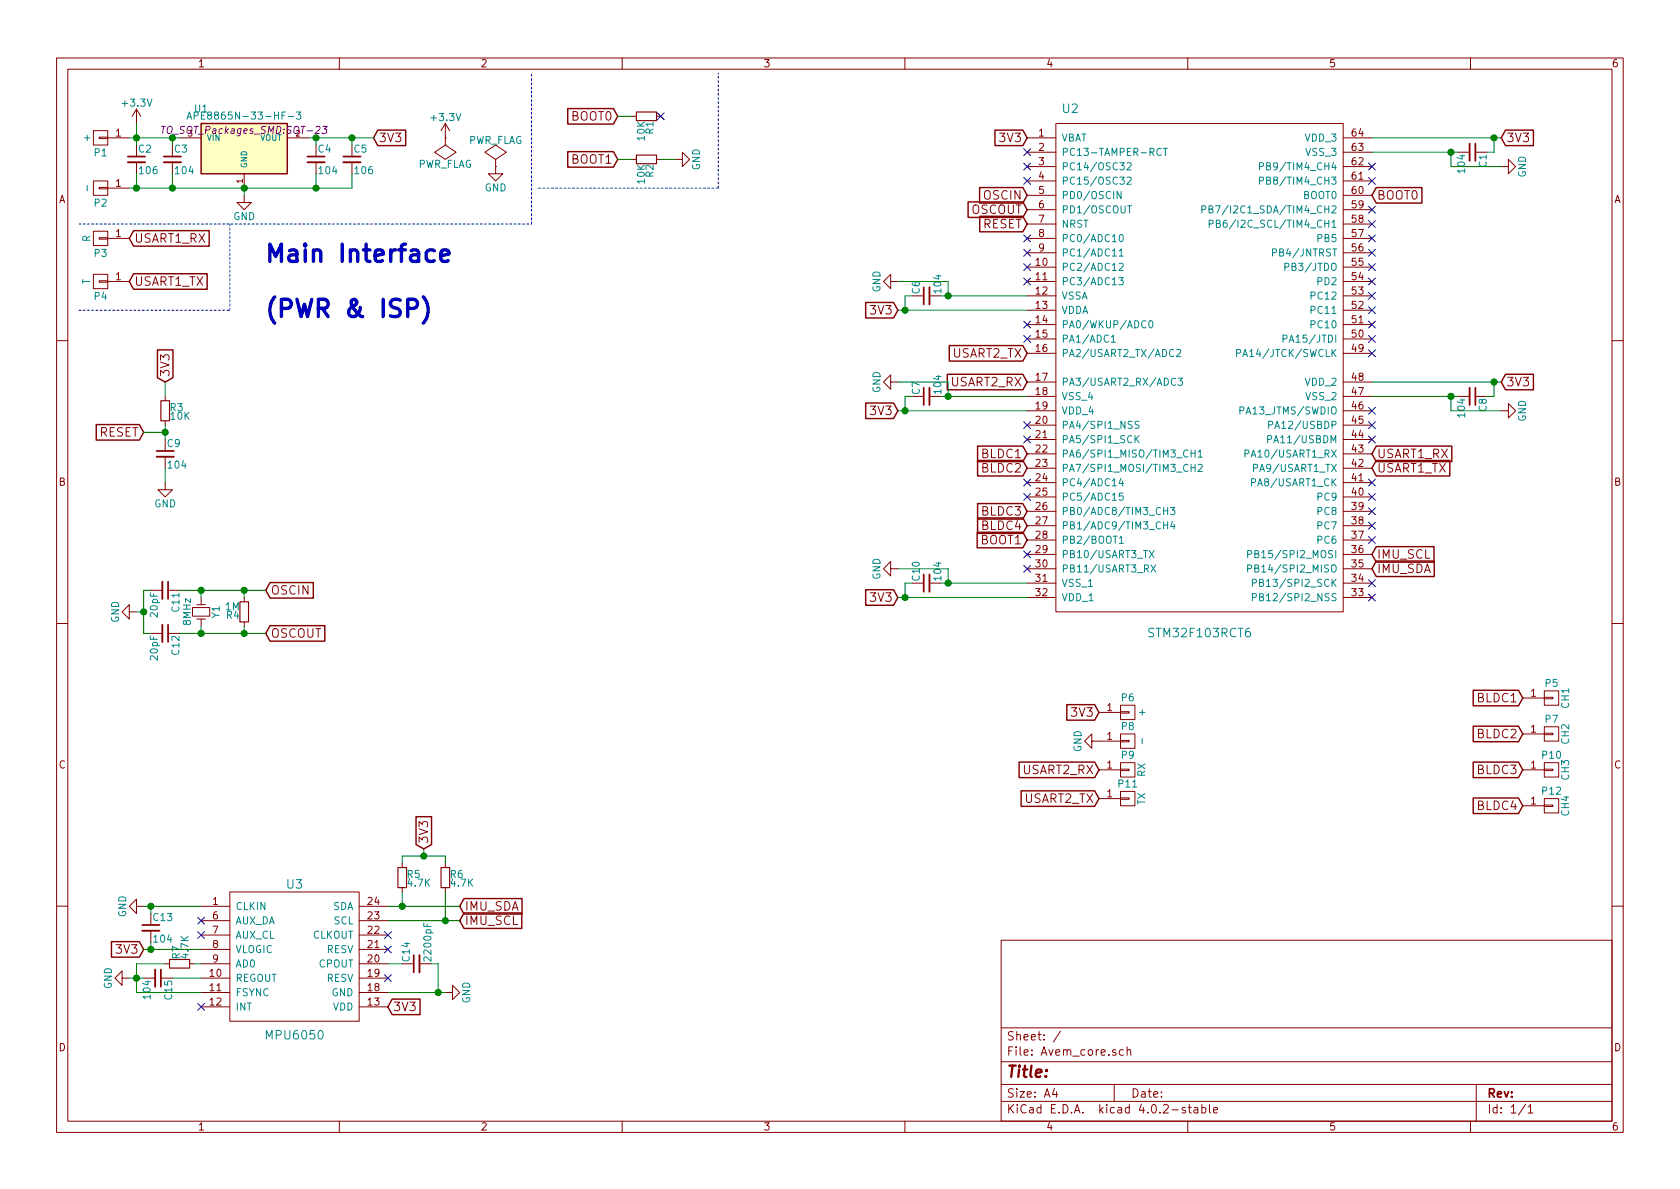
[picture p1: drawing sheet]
EESchema Schematic File Version 2
LIBS:power
LIBS:device
LIBS:transistors
LIBS:conn
LIBS:linear
LIBS:regul
LIBS:74xx
LIBS:cmos4000
LIBS:adc-dac
LIBS:memory
LIBS:xilinx
LIBS:microcontrollers
LIBS:dsp
LIBS:microchip
LIBS:analog_switches
LIBS:motorola
LIBS:texas
LIBS:intel
LIBS:audio
LIBS:interface
LIBS:digital-audio
LIBS:philips
LIBS:display
LIBS:cypress
LIBS:siliconi
LIBS:opto
LIBS:atmel
LIBS:contrib
LIBS:valves
LIBS:Avem_core-cache
EELAYER 25 0
EELAYER END
$Descr A4 11693 8268
encoding utf-8
Sheet 1 1
Title ""
Date ""
Rev ""
Comp ""
Comment1 ""
Comment2 ""
Comment3 ""
Comment4 ""
$EndDescr
$Comp
L APE8865N-33-HF-3 U1
U 1 1
P 1700 1000
F 0 "U1" H 1400 1250 50  0000 C CNN
F 1 "APE8865N-33-HF-3" H 1700 1200 50  0000 C CNN
F 2 "TO_SOT_Packages_SMD:SOT-23" H 1700 1100 50  0000 C CIN
F 3 "" H 1700 1000 50  0000 C CNN
	1    1700 1000
	1    0    0    -1  
$EndComp
$Comp
L CONN_01X01 P1
U 1 1
P 700 950
F 0 "P1" H 700 1050 50  0000 C CNN
F 1 "+" V 800 950 50  0000 C CNN
F 2 "Measurement_Points:Measurement_Point_Round-SMD-Pad_Small" H 700 950 50  0001 C CNN
F 3 "" H 700 950 50  0000 C CNN
	1    700  950 
	-1   0    0    1   
$EndComp
$Comp
L CONN_01X01 P2
U 1 1
P 700 1300
F 0 "P2" H 700 1400 50  0000 C CNN
F 1 "-" V 800 1300 50  0000 C CNN
F 2 "Measurement_Points:Measurement_Point_Round-SMD-Pad_Small" H 700 1300 50  0001 C CNN
F 3 "" H 700 1300 50  0000 C CNN
	1    700  1300
	-1   0    0    1   
$EndComp
$Comp
L +3.3V #PWR01
U 1 1
P 950 850
F 0 "#PWR01" H 950 700 50  0001 C CNN
F 1 "+3.3V" H 950 990 50  0000 C CNN
F 2 "" H 950 850 50  0000 C CNN
F 3 "" H 950 850 50  0000 C CNN
	1    950  850 
	1    0    0    -1  
$EndComp
$Comp
L C_Small C2
U 1 1
P 950 1100
F 0 "C2" H 960 1170 50  0000 L CNN
F 1 "106" H 960 1020 50  0000 L CNN
F 2 "Capacitors_SMD:C_0603" H 950 1100 50  0001 C CNN
F 3 "" H 950 1100 50  0000 C CNN
	1    950  1100
	1    0    0    -1  
$EndComp
$Comp
L C_Small C3
U 1 1
P 1200 1100
F 0 "C3" H 1210 1170 50  0000 L CNN
F 1 "104" H 1210 1020 50  0000 L CNN
F 2 "Capacitors_SMD:C_0402" H 1200 1100 50  0001 C CNN
F 3 "" H 1200 1100 50  0000 C CNN
	1    1200 1100
	1    0    0    -1  
$EndComp
$Comp
L C_Small C4
U 1 1
P 2200 1100
F 0 "C4" H 2210 1170 50  0000 L CNN
F 1 "104" H 2210 1020 50  0000 L CNN
F 2 "Capacitors_SMD:C_0402" H 2200 1100 50  0001 C CNN
F 3 "" H 2200 1100 50  0000 C CNN
	1    2200 1100
	1    0    0    -1  
$EndComp
$Comp
L C_Small C5
U 1 1
P 2450 1100
F 0 "C5" H 2460 1170 50  0000 L CNN
F 1 "106" H 2460 1020 50  0000 L CNN
F 2 "Capacitors_SMD:C_0603" H 2450 1100 50  0001 C CNN
F 3 "" H 2450 1100 50  0000 C CNN
	1    2450 1100
	1    0    0    -1  
$EndComp
$Comp
L GND #PWR02
U 1 1
P 1700 1350
F 0 "#PWR02" H 1700 1100 50  0001 C CNN
F 1 "GND" H 1700 1200 50  0000 C CNN
F 2 "" H 1700 1350 50  0000 C CNN
F 3 "" H 1700 1350 50  0000 C CNN
	1    1700 1350
	1    0    0    -1  
$EndComp
Text GLabel 2600 950  2    60   Input ~ 0
3V3
$Comp
L PWR_FLAG #FLG03
U 1 1
P 3100 950
F 0 "#FLG03" H 3100 1045 50  0001 C CNN
F 1 "PWR_FLAG" H 3100 1130 50  0000 C CNN
F 2 "" H 3100 950 50  0000 C CNN
F 3 "" H 3100 950 50  0000 C CNN
	1    3100 950 
	-1   0    0    1   
$EndComp
$Comp
L PWR_FLAG #FLG04
U 1 1
P 3450 1150
F 0 "#FLG04" H 3450 1245 50  0001 C CNN
F 1 "PWR_FLAG" H 3450 1330 50  0000 C CNN
F 2 "" H 3450 1150 50  0000 C CNN
F 3 "" H 3450 1150 50  0000 C CNN
	1    3450 1150
	1    0    0    -1  
$EndComp
$Comp
L +3.3V #PWR05
U 1 1
P 3100 950
F 0 "#PWR05" H 3100 800 50  0001 C CNN
F 1 "+3.3V" H 3100 1090 50  0000 C CNN
F 2 "" H 3100 950 50  0000 C CNN
F 3 "" H 3100 950 50  0000 C CNN
	1    3100 950 
	1    0    0    -1  
$EndComp
$Comp
L GND #PWR06
U 1 1
P 3450 1150
F 0 "#PWR06" H 3450 900 50  0001 C CNN
F 1 "GND" H 3450 1000 50  0000 C CNN
F 2 "" H 3450 1150 50  0000 C CNN
F 3 "" H 3450 1150 50  0000 C CNN
	1    3450 1150
	1    0    0    -1  
$EndComp
$Comp
L R_Small R1
U 1 1
P 4500 800
F 0 "R1" H 4530 820 50  0000 L CNN
F 1 "10K" H 4530 760 50  0000 L CNN
F 2 "Resistors_SMD:R_0402" H 4500 800 50  0001 C CNN
F 3 "" H 4500 800 50  0000 C CNN
	1    4500 800 
	0    1    1    0   
$EndComp
$Comp
L R_Small R2
U 1 1
P 4500 1100
F 0 "R2" H 4530 1120 50  0000 L CNN
F 1 "10K" H 4530 1060 50  0000 L CNN
F 2 "Resistors_SMD:R_0402" H 4500 1100 50  0001 C CNN
F 3 "" H 4500 1100 50  0000 C CNN
	1    4500 1100
	0    1    1    0   
$EndComp
Text GLabel 4300 800  0    60   Input ~ 0
BOOT0
Text GLabel 4300 1100 0    60   Input ~ 0
BOOT1
$Comp
L STM32F103RCT6 U2
U 1 1
P 8350 2550
F 0 "U2" H 7450 4350 60  0000 C CNN
F 1 "STM32F103RCT6" H 8350 700 60  0000 C CNN
F 2 "Housings_QFP:LQFP-64_10x10mm_Pitch0.5mm" H 8250 3600 60  0001 C CNN
F 3 "" H 8250 3600 60  0000 C CNN
	1    8350 2550
	1    0    0    -1  
$EndComp
$Comp
L GND #PWR07
U 1 1
P 4700 1100
F 0 "#PWR07" H 4700 850 50  0001 C CNN
F 1 "GND" H 4700 950 50  0000 C CNN
F 2 "" H 4700 1100 50  0000 C CNN
F 3 "" H 4700 1100 50  0000 C CNN
	1    4700 1100
	0    -1   -1   0   
$EndComp
NoConn ~ 4600 800 
$Comp
L CONN_01X01 P3
U 1 1
P 700 1650
F 0 "P3" H 700 1750 50  0000 C CNN
F 1 "R" V 800 1650 50  0000 C CNN
F 2 "Measurement_Points:Measurement_Point_Round-SMD-Pad_Small" H 700 1650 50  0001 C CNN
F 3 "" H 700 1650 50  0000 C CNN
	1    700  1650
	-1   0    0    1   
$EndComp
$Comp
L CONN_01X01 P4
U 1 1
P 700 1950
F 0 "P4" H 700 2050 50  0000 C CNN
F 1 "T" V 800 1950 50  0000 C CNN
F 2 "Measurement_Points:Measurement_Point_Round-SMD-Pad_Small" H 700 1950 50  0001 C CNN
F 3 "" H 700 1950 50  0000 C CNN
	1    700  1950
	-1   0    0    1   
$EndComp
Text GLabel 7150 950  0    60   Input ~ 0
3V3
NoConn ~ 7150 1050
NoConn ~ 7150 1150
NoConn ~ 7150 1250
Text GLabel 7150 1350 0    60   Input ~ 0
OSCIN
Text GLabel 7150 1450 0    60   Input ~ 0
OSCOUT
Text GLabel 7150 1550 0    60   Input ~ 0
RESET
$Comp
L C_Small C6
U 1 1
P 6450 2050
F 0 "C6" H 6460 2120 50  0000 L CNN
F 1 "104" H 6460 1970 50  0000 L CNN
F 2 "Capacitors_SMD:C_0402" H 6450 2050 50  0001 C CNN
F 3 "" H 6450 2050 50  0000 C CNN
	1    6450 2050
	0    -1   -1   0   
$EndComp
$Comp
L GND #PWR08
U 1 1
P 6250 1950
F 0 "#PWR08" H 6250 1700 50  0001 C CNN
F 1 "GND" H 6250 1800 50  0000 C CNN
F 2 "" H 6250 1950 50  0000 C CNN
F 3 "" H 6250 1950 50  0000 C CNN
	1    6250 1950
	0    1    1    0   
$EndComp
Text GLabel 6250 2150 0    60   Input ~ 0
3V3
$Comp
L C_Small C7
U 1 1
P 6450 2750
F 0 "C7" H 6460 2820 50  0000 L CNN
F 1 "104" H 6460 2670 50  0000 L CNN
F 2 "Capacitors_SMD:C_0402" H 6450 2750 50  0001 C CNN
F 3 "" H 6450 2750 50  0000 C CNN
	1    6450 2750
	0    -1   -1   0   
$EndComp
$Comp
L GND #PWR09
U 1 1
P 6250 2650
F 0 "#PWR09" H 6250 2400 50  0001 C CNN
F 1 "GND" H 6250 2500 50  0000 C CNN
F 2 "" H 6250 2650 50  0000 C CNN
F 3 "" H 6250 2650 50  0000 C CNN
	1    6250 2650
	0    1    1    0   
$EndComp
Text GLabel 6250 2850 0    60   Input ~ 0
3V3
$Comp
L C_Small C10
U 1 1
P 6450 4050
F 0 "C10" H 6460 4120 50  0000 L CNN
F 1 "104" H 6460 3970 50  0000 L CNN
F 2 "Capacitors_SMD:C_0402" H 6450 4050 50  0001 C CNN
F 3 "" H 6450 4050 50  0000 C CNN
	1    6450 4050
	0    -1   -1   0   
$EndComp
$Comp
L GND #PWR010
U 1 1
P 6250 3950
F 0 "#PWR010" H 6250 3700 50  0001 C CNN
F 1 "GND" H 6250 3800 50  0000 C CNN
F 2 "" H 6250 3950 50  0000 C CNN
F 3 "" H 6250 3950 50  0000 C CNN
	1    6250 3950
	0    1    1    0   
$EndComp
Text GLabel 6250 4150 0    60   Input ~ 0
3V3
$Comp
L C_Small C1
U 1 1
P 10250 1050
F 0 "C1" H 10260 1120 50  0000 L CNN
F 1 "104" H 10260 970 50  0000 L CNN
F 2 "Capacitors_SMD:C_0402" H 10250 1050 50  0001 C CNN
F 3 "" H 10250 1050 50  0000 C CNN
	1    10250 1050
	0    1    1    0   
$EndComp
$Comp
L GND #PWR011
U 1 1
P 10450 1150
F 0 "#PWR011" H 10450 900 50  0001 C CNN
F 1 "GND" H 10450 1000 50  0000 C CNN
F 2 "" H 10450 1150 50  0000 C CNN
F 3 "" H 10450 1150 50  0000 C CNN
	1    10450 1150
	0    -1   -1   0   
$EndComp
Text GLabel 10450 950  2    60   Input ~ 0
3V3
$Comp
L C_Small C8
U 1 1
P 10250 2750
F 0 "C8" H 10260 2820 50  0000 L CNN
F 1 "104" H 10260 2670 50  0000 L CNN
F 2 "Capacitors_SMD:C_0402" H 10250 2750 50  0001 C CNN
F 3 "" H 10250 2750 50  0000 C CNN
	1    10250 2750
	0    1    1    0   
$EndComp
$Comp
L GND #PWR012
U 1 1
P 10450 2850
F 0 "#PWR012" H 10450 2600 50  0001 C CNN
F 1 "GND" H 10450 2700 50  0000 C CNN
F 2 "" H 10450 2850 50  0000 C CNN
F 3 "" H 10450 2850 50  0000 C CNN
	1    10450 2850
	0    -1   -1   0   
$EndComp
Text GLabel 10450 2650 2    60   Input ~ 0
3V3
Text GLabel 7150 3750 0    60   Input ~ 0
BOOT1
Text GLabel 9550 1350 2    60   Input ~ 0
BOOT0
Text GLabel 7150 3150 0    60   Input ~ 0
BLDC1
Text GLabel 7150 3250 0    60   Input ~ 0
BLDC2
Text GLabel 7150 3550 0    60   Input ~ 0
BLDC3
Text GLabel 7150 3650 0    60   Input ~ 0
BLDC4
Text GLabel 9550 3250 2    60   Input ~ 0
USART1_TX
Text GLabel 9550 3150 2    60   Input ~ 0
USART1_RX
Text GLabel 900  1950 2    60   Input ~ 0
USART1_TX
Text GLabel 900  1650 2    60   Input ~ 0
USART1_RX
$Comp
L R_Small R3
U 1 1
P 1150 2850
F 0 "R3" H 1180 2870 50  0000 L CNN
F 1 "10K" H 1180 2810 50  0000 L CNN
F 2 "Resistors_SMD:R_0402" H 1150 2850 50  0001 C CNN
F 3 "" H 1150 2850 50  0000 C CNN
	1    1150 2850
	1    0    0    -1  
$EndComp
$Comp
L C_Small C9
U 1 1
P 1150 3150
F 0 "C9" H 1160 3220 50  0000 L CNN
F 1 "104" H 1160 3070 50  0000 L CNN
F 2 "Capacitors_SMD:C_0402" H 1150 3150 50  0001 C CNN
F 3 "" H 1150 3150 50  0000 C CNN
	1    1150 3150
	1    0    0    -1  
$EndComp
$Comp
L GND #PWR013
U 1 1
P 1150 3350
F 0 "#PWR013" H 1150 3100 50  0001 C CNN
F 1 "GND" H 1150 3200 50  0000 C CNN
F 2 "" H 1150 3350 50  0000 C CNN
F 3 "" H 1150 3350 50  0000 C CNN
	1    1150 3350
	1    0    0    -1  
$EndComp
Text GLabel 1150 2650 1    60   Input ~ 0
3V3
Text GLabel 1000 3000 0    60   Input ~ 0
RESET
$Comp
L C_Small C11
U 1 1
P 1150 4100
F 0 "C11" H 1160 4170 50  0000 L CNN
F 1 "20pF" H 1160 4020 50  0000 L CNN
F 2 "Capacitors_SMD:C_0402" H 1150 4100 50  0001 C CNN
F 3 "" H 1150 4100 50  0000 C CNN
	1    1150 4100
	0    1    1    0   
$EndComp
$Comp
L C_Small C12
U 1 1
P 1150 4400
F 0 "C12" H 1160 4470 50  0000 L CNN
F 1 "20pF" H 1160 4320 50  0000 L CNN
F 2 "Capacitors_SMD:C_0402" H 1150 4400 50  0001 C CNN
F 3 "" H 1150 4400 50  0000 C CNN
	1    1150 4400
	0    1    1    0   
$EndComp
$Comp
L Crystal_Small Y1
U 1 1
P 1400 4250
F 0 "Y1" H 1400 4350 50  0000 C CNN
F 1 "8MHz" H 1400 4150 50  0000 C CNN
F 2 "Crystals:SMD-5032" H 1400 4250 50  0001 C CNN
F 3 "" H 1400 4250 50  0000 C CNN
	1    1400 4250
	0    1    1    0   
$EndComp
$Comp
L R_Small R4
U 1 1
P 1700 4250
F 0 "R4" H 1730 4270 50  0000 L CNN
F 1 "1M" H 1730 4210 50  0000 L CNN
F 2 "Resistors_SMD:R_0402" H 1700 4250 50  0001 C CNN
F 3 "" H 1700 4250 50  0000 C CNN
	1    1700 4250
	-1   0    0    1   
$EndComp
$Comp
L GND #PWR014
U 1 1
P 950 4250
F 0 "#PWR014" H 950 4000 50  0001 C CNN
F 1 "GND" H 950 4100 50  0000 C CNN
F 2 "" H 950 4250 50  0000 C CNN
F 3 "" H 950 4250 50  0000 C CNN
	1    950  4250
	0    1    1    0   
$EndComp
Text GLabel 1850 4100 2    60   Input ~ 0
OSCIN
Text GLabel 1850 4400 2    60   Input ~ 0
OSCOUT
NoConn ~ 7150 1650
NoConn ~ 7150 1750
NoConn ~ 7150 1850
NoConn ~ 7150 1950
NoConn ~ 7150 2250
NoConn ~ 7150 2350
NoConn ~ 7150 2950
NoConn ~ 7150 3050
NoConn ~ 7150 3350
NoConn ~ 7150 3450
NoConn ~ 7150 3850
NoConn ~ 7150 3950
Text GLabel 7150 2450 0    60   Input ~ 0
USART2_TX
Text GLabel 7150 2650 0    60   Input ~ 0
USART2_RX
NoConn ~ 9550 1150
NoConn ~ 9550 1250
NoConn ~ 9550 1450
NoConn ~ 9550 1550
NoConn ~ 9550 1650
NoConn ~ 9550 1750
NoConn ~ 9550 1850
NoConn ~ 9550 1950
NoConn ~ 9550 2050
NoConn ~ 9550 2150
NoConn ~ 9550 2250
NoConn ~ 9550 2350
NoConn ~ 9550 2850
NoConn ~ 9550 2950
NoConn ~ 9550 3050
NoConn ~ 9550 3350
NoConn ~ 9550 3450
NoConn ~ 9550 3550
NoConn ~ 9550 3650
NoConn ~ 9550 3750
NoConn ~ 9550 4050
NoConn ~ 9550 4150
Text GLabel 9550 3850 2    60   Input ~ 0
IMU_SCL
Text GLabel 9550 3950 2    60   Input ~ 0
IMU_SDA
$Comp
L MPU6050 U3
U 1 1
P 2050 6650
F 0 "U3" H 2050 7150 60  0000 C CNN
F 1 "MPU6050" H 2050 6100 60  0000 C CNN
F 2 "Housings_DFN_QFN:QFN-24-1EP_4x4mm_Pitch0.5mm" H 2050 6650 60  0001 C CNN
F 3 "" H 2050 6650 60  0000 C CNN
	1    2050 6650
	1    0    0    -1  
$EndComp
$Comp
L GND #PWR015
U 1 1
P 1000 6300
F 0 "#PWR015" H 1000 6050 50  0001 C CNN
F 1 "GND" H 1000 6150 50  0000 C CNN
F 2 "" H 1000 6300 50  0000 C CNN
F 3 "" H 1000 6300 50  0000 C CNN
	1    1000 6300
	0    1    1    0   
$EndComp
$Comp
L GND #PWR016
U 1 1
P 900 6800
F 0 "#PWR016" H 900 6550 50  0001 C CNN
F 1 "GND" H 900 6650 50  0000 C CNN
F 2 "" H 900 6800 50  0000 C CNN
F 3 "" H 900 6800 50  0000 C CNN
	1    900  6800
	0    1    1    0   
$EndComp
$Comp
L GND #PWR017
U 1 1
P 3100 6900
F 0 "#PWR017" H 3100 6650 50  0001 C CNN
F 1 "GND" H 3100 6750 50  0000 C CNN
F 2 "" H 3100 6900 50  0000 C CNN
F 3 "" H 3100 6900 50  0000 C CNN
	1    3100 6900
	0    -1   -1   0   
$EndComp
Text GLabel 1000 6600 0    60   Input ~ 0
3V3
Text GLabel 2950 5900 1    60   Input ~ 0
3V3
Text GLabel 3200 6300 2    60   Input ~ 0
IMU_SDA
Text GLabel 3200 6400 2    60   Input ~ 0
IMU_SCL
$Comp
L R_Small R5
U 1 1
P 2800 6100
F 0 "R5" H 2830 6120 50  0000 L CNN
F 1 "4.7K" H 2830 6060 50  0000 L CNN
F 2 "Resistors_SMD:R_0402" H 2800 6100 50  0001 C CNN
F 3 "" H 2800 6100 50  0000 C CNN
	1    2800 6100
	1    0    0    -1  
$EndComp
$Comp
L R_Small R6
U 1 1
P 3100 6100
F 0 "R6" H 3130 6120 50  0000 L CNN
F 1 "4.7K" H 3130 6060 50  0000 L CNN
F 2 "Resistors_SMD:R_0402" H 3100 6100 50  0001 C CNN
F 3 "" H 3100 6100 50  0000 C CNN
	1    3100 6100
	1    0    0    -1  
$EndComp
$Comp
L C_Small C13
U 1 1
P 1050 6450
F 0 "C13" H 1060 6520 50  0000 L CNN
F 1 "104" H 1060 6370 50  0000 L CNN
F 2 "Capacitors_SMD:C_0402" H 1050 6450 50  0001 C CNN
F 3 "" H 1050 6450 50  0000 C CNN
	1    1050 6450
	1    0    0    -1  
$EndComp
NoConn ~ 1400 6400
NoConn ~ 1400 6500
NoConn ~ 1400 7000
NoConn ~ 2700 6800
NoConn ~ 2700 6600
NoConn ~ 2700 6500
Text GLabel 2700 7000 2    60   Input ~ 0
3V3
$Comp
L C_Small C14
U 1 1
P 2900 6700
F 0 "C14" H 2910 6770 50  0000 L CNN
F 1 "2200pF" H 2910 6620 50  0000 L CNN
F 2 "Capacitors_SMD:C_0402" H 2900 6700 50  0001 C CNN
F 3 "" H 2900 6700 50  0000 C CNN
	1    2900 6700
	0    -1   -1   0   
$EndComp
$Comp
L C_Small C15
U 1 1
P 1100 6800
F 0 "C15" H 1110 6870 50  0000 L CNN
F 1 "104" H 1110 6720 50  0000 L CNN
F 2 "Capacitors_SMD:C_0402" H 1100 6800 50  0001 C CNN
F 3 "" H 1100 6800 50  0000 C CNN
	1    1100 6800
	0    1    1    0   
$EndComp
$Comp
L R_Small R7
U 1 1
P 1250 6700
F 0 "R7" H 1280 6720 50  0000 L CNN
F 1 "4.7K" H 1280 6660 50  0000 L CNN
F 2 "Resistors_SMD:R_0402" H 1250 6700 50  0001 C CNN
F 3 "" H 1250 6700 50  0000 C CNN
	1    1250 6700
	0    -1   -1   0   
$EndComp
Wire Wire Line
	900  1300 2450 1300
Wire Wire Line
	1700 1300 1700 1350
Wire Wire Line
	900  950  1250 950 
Wire Wire Line
	950  850  950  1000
Connection ~ 950  950 
Wire Wire Line
	1200 1000 1200 950 
Connection ~ 1200 950 
Wire Wire Line
	2200 1300 2200 1200
Connection ~ 1700 1300
Wire Wire Line
	2150 950  2600 950 
Wire Wire Line
	2200 950  2200 1000
Wire Wire Line
	2450 1300 2450 1200
Connection ~ 2200 1300
Wire Wire Line
	2450 950  2450 1000
Connection ~ 2200 950 
Connection ~ 2450 950 
Wire Wire Line
	950  1200 950  1300
Connection ~ 950  1300
Wire Wire Line
	1200 1200 1200 1300
Connection ~ 1200 1300
Wire Wire Line
	4300 800  4400 800 
Wire Wire Line
	4400 1100 4300 1100
Wire Wire Line
	4600 1100 4700 1100
Wire Wire Line
	7150 2050 6550 2050
Wire Wire Line
	7150 2150 6250 2150
Wire Wire Line
	6350 2050 6300 2050
Wire Wire Line
	6300 2050 6300 2150
Connection ~ 6300 2150
Wire Wire Line
	6250 1950 6600 1950
Wire Wire Line
	6600 1950 6600 2050
Connection ~ 6600 2050
Wire Wire Line
	7150 4150 6250 4150
Wire Wire Line
	6550 4050 7150 4050
Wire Wire Line
	6250 3950 6600 3950
Wire Wire Line
	6600 3950 6600 4050
Connection ~ 6600 4050
Wire Wire Line
	6350 4050 6300 4050
Wire Wire Line
	6300 4050 6300 4150
Connection ~ 6300 4150
Wire Wire Line
	10450 950  9550 950 
Wire Wire Line
	9550 1050 10150 1050
Wire Wire Line
	10450 1150 10100 1150
Wire Wire Line
	10100 1150 10100 1050
Connection ~ 10100 1050
Wire Wire Line
	10350 1050 10400 1050
Wire Wire Line
	10400 1050 10400 950 
Connection ~ 10400 950 
Wire Wire Line
	6550 2750 7150 2750
Wire Wire Line
	6250 2850 7150 2850
Wire Wire Line
	6350 2750 6300 2750
Wire Wire Line
	6300 2750 6300 2850
Connection ~ 6300 2850
Wire Wire Line
	6250 2650 6600 2650
Wire Wire Line
	6600 2650 6600 2750
Connection ~ 6600 2750
Wire Wire Line
	9550 2650 10450 2650
Wire Wire Line
	9550 2750 10150 2750
Wire Wire Line
	10350 2750 10400 2750
Wire Wire Line
	10400 2750 10400 2650
Connection ~ 10400 2650
Wire Wire Line
	10450 2850 10100 2850
Wire Wire Line
	10100 2850 10100 2750
Connection ~ 10100 2750
Wire Wire Line
	1150 2650 1150 2750
Wire Wire Line
	1150 2950 1150 3050
Wire Wire Line
	1000 3000 1150 3000
Connection ~ 1150 3000
Wire Wire Line
	1150 3250 1150 3350
Wire Wire Line
	1250 4100 1850 4100
Wire Wire Line
	1850 4400 1250 4400
Wire Wire Line
	1400 4150 1400 4100
Connection ~ 1400 4100
Wire Wire Line
	1700 4150 1700 4100
Connection ~ 1700 4100
Wire Wire Line
	1400 4350 1400 4400
Connection ~ 1400 4400
Wire Wire Line
	1700 4350 1700 4400
Connection ~ 1700 4400
Wire Wire Line
	1050 4400 1000 4400
Wire Wire Line
	1000 4400 1000 4100
Wire Wire Line
	1000 4100 1050 4100
Wire Wire Line
	950  4250 1000 4250
Connection ~ 1000 4250
Wire Wire Line
	2700 6300 3200 6300
Wire Wire Line
	3200 6400 2700 6400
Wire Wire Line
	2800 6200 2800 6300
Connection ~ 2800 6300
Wire Wire Line
	3100 6200 3100 6400
Connection ~ 3100 6400
Wire Wire Line
	3100 5950 3100 6000
Wire Wire Line
	2800 5950 3100 5950
Wire Wire Line
	2950 5950 2950 5900
Wire Wire Line
	2800 6000 2800 5950
Connection ~ 2950 5950
Wire Wire Line
	2800 6700 2700 6700
Wire Wire Line
	2700 6900 3100 6900
Wire Wire Line
	3000 6700 3050 6700
Wire Wire Line
	3050 6700 3050 6900
Connection ~ 3050 6900
Wire Wire Line
	1400 6700 1350 6700
Wire Wire Line
	1400 6800 1200 6800
Wire Wire Line
	1000 6800 900  6800
Wire Wire Line
	950  6900 1400 6900
Wire Wire Line
	950  6700 950  6900
Connection ~ 950  6800
Wire Wire Line
	1150 6700 950  6700
Wire Wire Line
	1400 6600 1000 6600
Wire Wire Line
	1050 6550 1050 6600
Connection ~ 1050 6600
Wire Wire Line
	1400 6300 1000 6300
Wire Wire Line
	1050 6350 1050 6300
Connection ~ 1050 6300
Wire Notes Line
	550  1550 3700 1550
Wire Notes Line
	3700 1550 3700 500 
Wire Notes Line
	550  2150 1600 2150
Wire Notes Line
	1600 2150 1600 1550
Wire Notes Line
	3750 1300 5000 1300
Wire Notes Line
	5000 1300 5000 500 
$Comp
L CONN_01X01 P5
U 1 1
P 10800 4850
F 0 "P5" H 10800 4950 50  0000 C CNN
F 1 "CH1" V 10900 4850 50  0000 C CNN
F 2 "Measurement_Points:Measurement_Point_Round-SMD-Pad_Small" H 10800 4850 50  0001 C CNN
F 3 "" H 10800 4850 50  0000 C CNN
	1    10800 4850
	1    0    0    -1  
$EndComp
$Comp
L CONN_01X01 P7
U 1 1
P 10800 5100
F 0 "P7" H 10800 5200 50  0000 C CNN
F 1 "CH2" V 10900 5100 50  0000 C CNN
F 2 "Measurement_Points:Measurement_Point_Round-SMD-Pad_Small" H 10800 5100 50  0001 C CNN
F 3 "" H 10800 5100 50  0000 C CNN
	1    10800 5100
	1    0    0    -1  
$EndComp
$Comp
L CONN_01X01 P10
U 1 1
P 10800 5350
F 0 "P10" H 10800 5450 50  0000 C CNN
F 1 "CH3" V 10900 5350 50  0000 C CNN
F 2 "Measurement_Points:Measurement_Point_Round-SMD-Pad_Small" H 10800 5350 50  0001 C CNN
F 3 "" H 10800 5350 50  0000 C CNN
	1    10800 5350
	1    0    0    -1  
$EndComp
$Comp
L CONN_01X01 P12
U 1 1
P 10800 5600
F 0 "P12" H 10800 5700 50  0000 C CNN
F 1 "CH4" V 10900 5600 50  0000 C CNN
F 2 "Measurement_Points:Measurement_Point_Round-SMD-Pad_Small" H 10800 5600 50  0001 C CNN
F 3 "" H 10800 5600 50  0000 C CNN
	1    10800 5600
	1    0    0    -1  
$EndComp
Text GLabel 10600 4850 0    60   Input ~ 0
BLDC1
Text GLabel 10600 5100 0    60   Input ~ 0
BLDC2
Text GLabel 10600 5350 0    60   Input ~ 0
BLDC3
Text GLabel 10600 5600 0    60   Input ~ 0
BLDC4
Text Notes 1850 2200 0    120  ~ 24
Main Interface\n\n(PWR & ISP)
$Comp
L CONN_01X01 P6
U 1 1
P 7850 4950
F 0 "P6" H 7850 5050 50  0000 C CNN
F 1 "+" V 7950 4950 50  0000 C CNN
F 2 "Measurement_Points:Measurement_Point_Round-SMD-Pad_Small" H 7850 4950 50  0001 C CNN
F 3 "" H 7850 4950 50  0000 C CNN
	1    7850 4950
	1    0    0    -1  
$EndComp
$Comp
L CONN_01X01 P8
U 1 1
P 7850 5150
F 0 "P8" H 7850 5250 50  0000 C CNN
F 1 "-" V 7950 5150 50  0000 C CNN
F 2 "Measurement_Points:Measurement_Point_Round-SMD-Pad_Small" H 7850 5150 50  0001 C CNN
F 3 "" H 7850 5150 50  0000 C CNN
	1    7850 5150
	1    0    0    -1  
$EndComp
$Comp
L CONN_01X01 P11
U 1 1
P 7850 5550
F 0 "P11" H 7850 5650 50  0000 C CNN
F 1 "TX" V 7950 5550 50  0000 C CNN
F 2 "Measurement_Points:Measurement_Point_Round-SMD-Pad_Small" H 7850 5550 50  0001 C CNN
F 3 "" H 7850 5550 50  0000 C CNN
	1    7850 5550
	1    0    0    -1  
$EndComp
$Comp
L CONN_01X01 P9
U 1 1
P 7850 5350
F 0 "P9" H 7850 5450 50  0000 C CNN
F 1 "RX" V 7950 5350 50  0000 C CNN
F 2 "Measurement_Points:Measurement_Point_Round-SMD-Pad_Small" H 7850 5350 50  0001 C CNN
F 3 "" H 7850 5350 50  0000 C CNN
	1    7850 5350
	1    0    0    -1  
$EndComp
Text GLabel 7650 4950 0    60   Input ~ 0
3V3
$Comp
L GND #PWR018
U 1 1
P 7650 5150
F 0 "#PWR018" H 7650 4900 50  0001 C CNN
F 1 "GND" H 7650 5000 50  0000 C CNN
F 2 "" H 7650 5150 50  0000 C CNN
F 3 "" H 7650 5150 50  0000 C CNN
	1    7650 5150
	0    1    1    0   
$EndComp
Text GLabel 7650 5350 0    60   Input ~ 0
USART2_RX
Text GLabel 7650 5550 0    60   Input ~ 0
USART2_TX
NoConn ~ 9550 2450
$EndSCHEMATC
